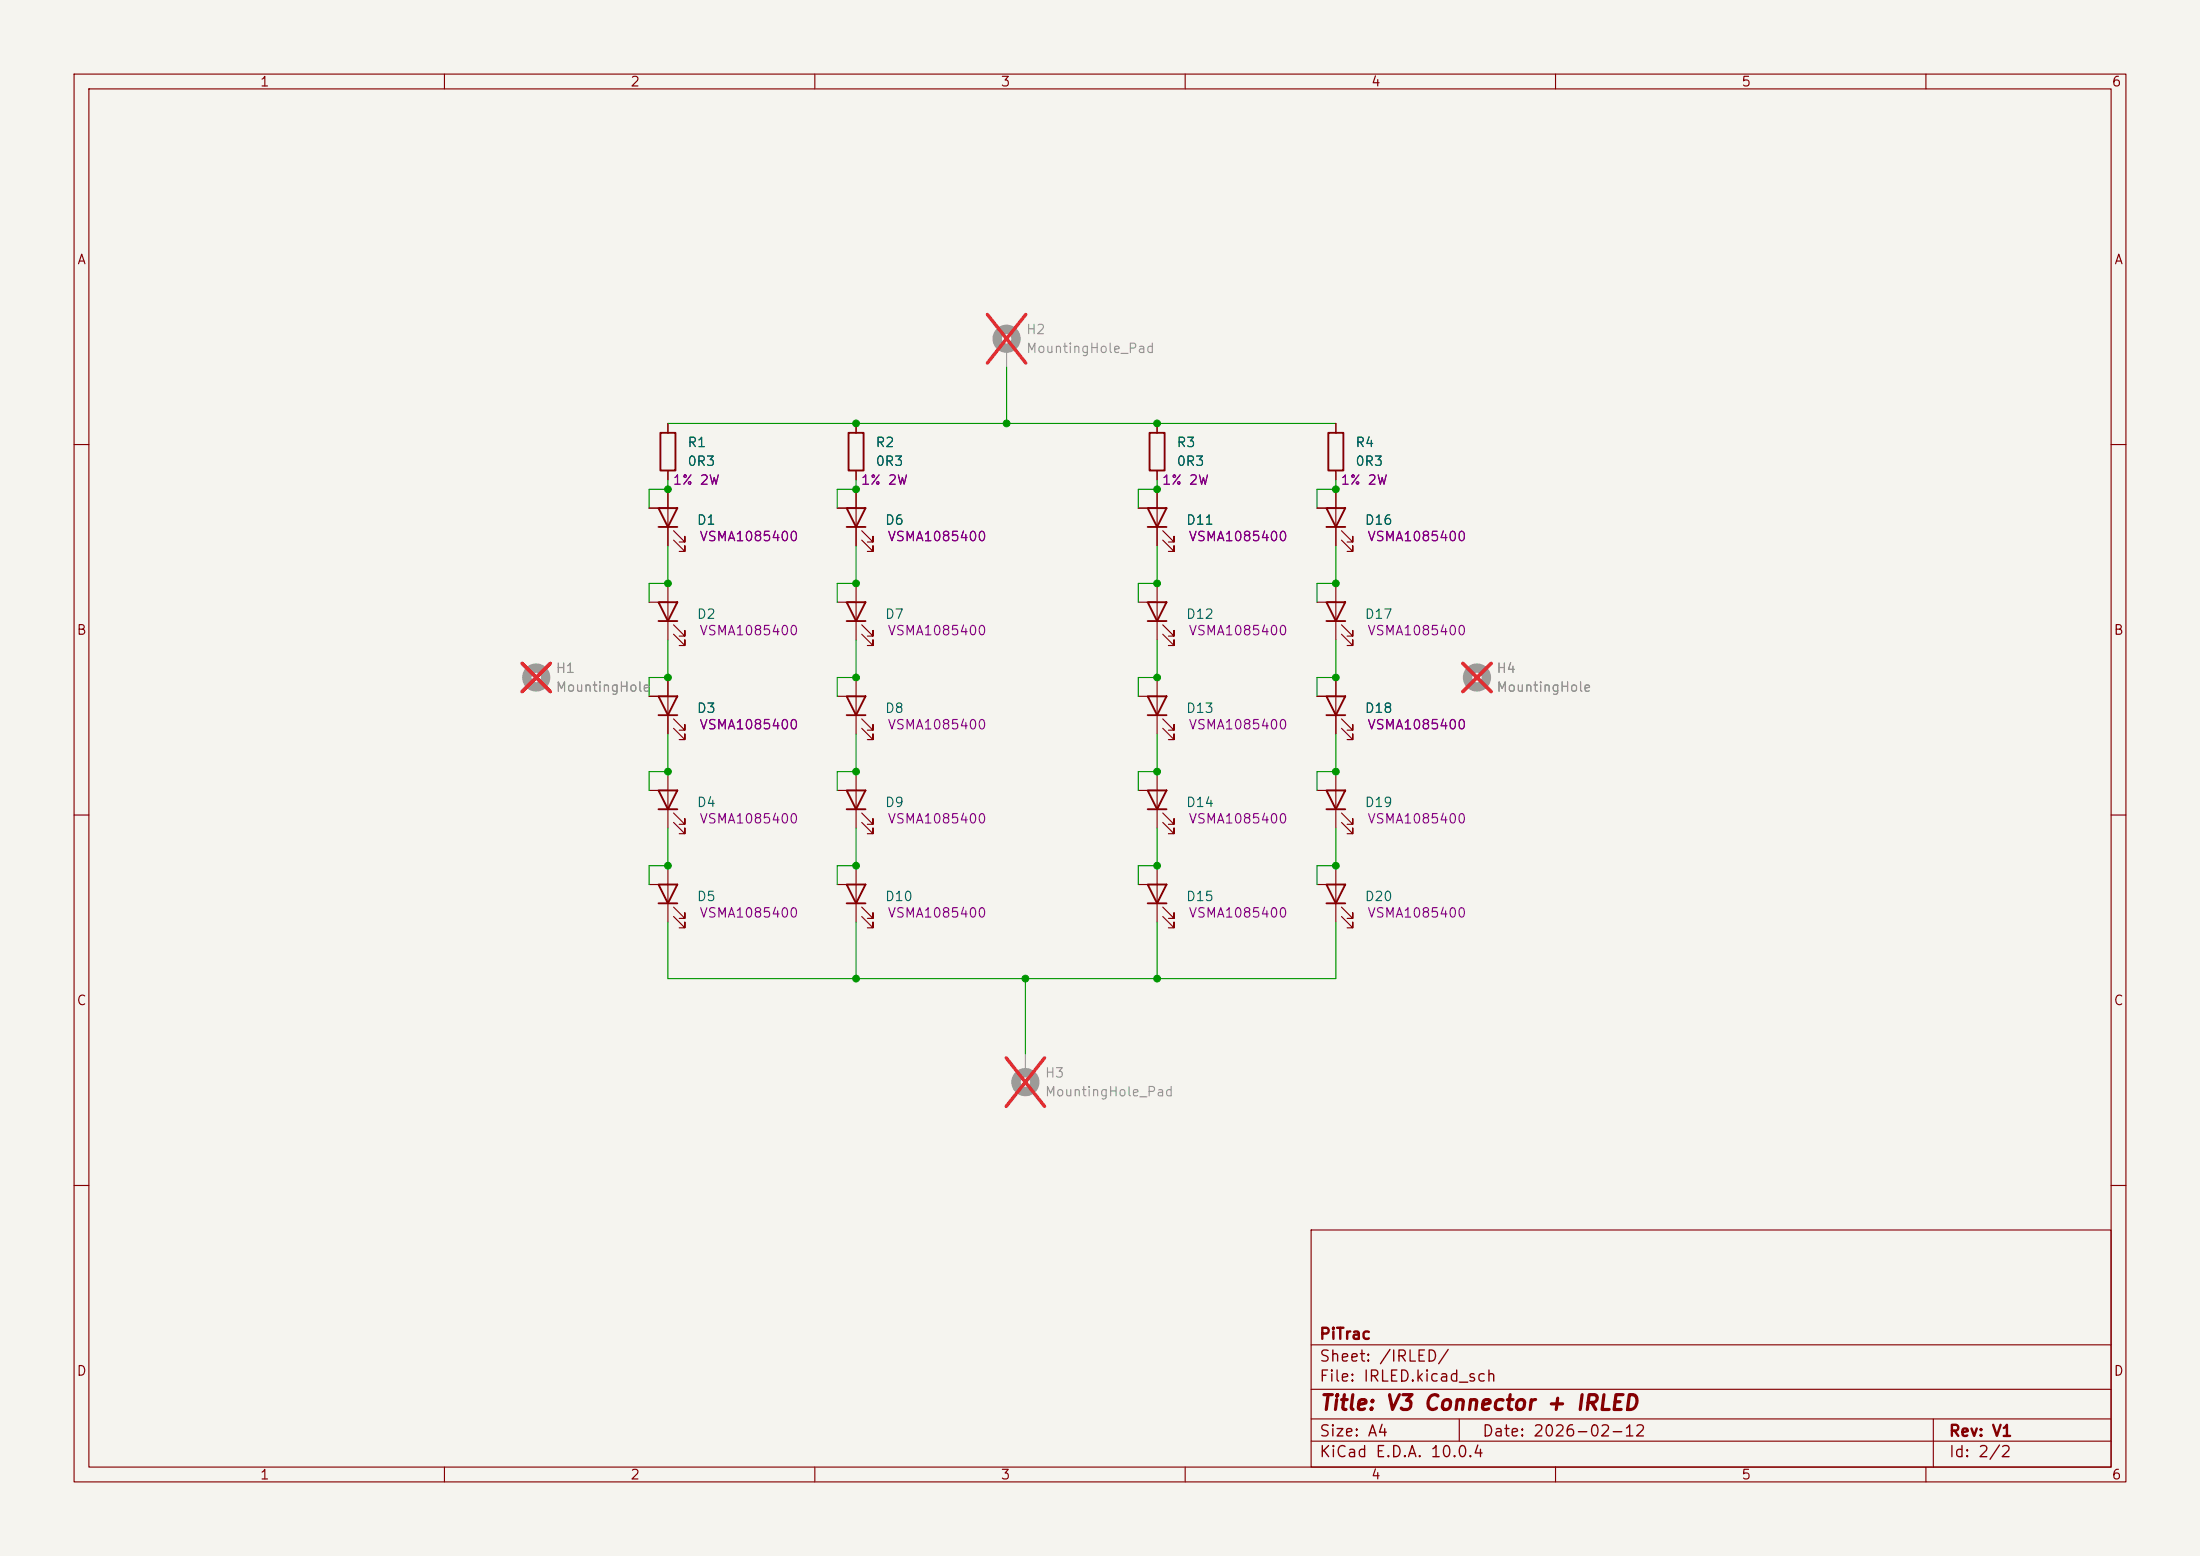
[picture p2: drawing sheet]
<svg xmlns="http://www.w3.org/2000/svg" width="297mm" height="210mm" viewBox="0 0 297 210" stroke-linecap="round" stroke-linejoin="round" font-family="sans-serif">
<path d="M0 0h297v210h-297z" fill="#f5f4ef" stroke="#f5f4ef" stroke-width=".14"/>
<g fill="none" stroke="#840000" stroke-width=".15">
<path d="M10 10h277v190h-277zM12 12h273v186h-273zM60 10v2M110 10v2M160 10v2M210 10v2M260 10v2M90.2 57.2v1.2M115.6 57.2v1.2M156.2 57.2v1.2M180.3 57.2v1.2M10 60h2"/>
<path d="M87.6 68.6h2.6M90.2 63.5v1.3M90.2 66v7.7M90.2 78.7v7.7M90.9 72.9l1.6 1.5v-.7v.7h-.8M90.9 71.6l1.6 1.6v-.8v.8h-.8M113 68.6h2.6M115.6 63.5v1.3M115.6 66v7.7M115.6 78.7v7.7M116.3 72.9l1.6 1.5v-.7v.7h-.8M116.3 71.6l1.6 1.6v-.8v.8h-.8"/>
<path d="M153.7 68.6h2.5M156.2 63.5v1.3M156.2 66v7.7M156.2 78.7v7.7M157 72.9l1.5 1.5v-.7v.7h-.8M157 71.6l1.5 1.6v-.8v.8h-.8M177.8 68.6h2.5M180.3 63.5v1.3M180.3 66v7.7M180.3 78.7v7.7M181.1 72.9l1.5 1.5v-.7v.7h-.7M181.1 71.6l1.5 1.6v-.8v.8h-.7"/>
<path d="M285 60h2M87.6 81.3h2.6M87.6 94h2.6M90.2 91.4v7.7M90.9 98.3l1.6 1.5v-.7v.7h-.8M90.9 97l1.6 1.6v-.8v.8h-.8M90.9 85.6l1.6 1.5v-.7v.7h-.8M90.9 84.3l1.6 1.6v-.8v.8h-.8M113 81.3h2.6M113 94h2.6M115.6 91.4v7.7M116.3 98.3l1.6 1.5v-.7v.7h-.8"/>
<path d="M116.3 97l1.6 1.6v-.8v.8h-.8M116.3 85.6l1.6 1.5v-.7v.7h-.8M116.3 84.3l1.6 1.6v-.8v.8h-.8M153.7 81.3h2.5M153.7 94h2.5M156.2 91.4v7.7M157 85.6l1.5 1.5v-.7v.7h-.8M157 84.3l1.5 1.6v-.8v.8h-.8M157 98.3l1.5 1.5v-.7v.7h-.8M157 97l1.5 1.6v-.8v.8h-.8M177.8 81.3h2.5M177.8 94h2.5"/>
<path d="M180.3 91.4v7.7M181.1 85.6l1.5 1.5v-.7v.7h-.7M181.1 84.3l1.5 1.6v-.8v.8h-.7M181.1 98.3l1.5 1.5v-.7v.7h-.7M181.1 97l1.5 1.6v-.8v.8h-.7M10 110h2M87.6 106.7h2.6M87.6 119.4h2.6M90.2 104.1v7.7M90.2 116.8v7.7M90.9 111l1.6 1.5v-.7v.7h-.8M90.9 109.7l1.6 1.6v-.8v.8h-.8"/>
<path d="M113 106.7h2.6M113 119.4h2.6M115.6 104.1v7.7M115.6 116.8v7.7M116.3 111l1.6 1.5v-.7v.7h-.8M116.3 109.7l1.6 1.6v-.8v.8h-.8M153.7 106.7h2.5M153.7 119.4h2.5M156.2 104.1v7.7M156.2 116.8v7.7M157 111l1.5 1.5v-.7v.7h-.8M157 109.7l1.5 1.6v-.8v.8h-.8"/>
<path d="M177.8 106.7h2.5M177.8 119.4h2.5M180.3 104.1v7.7M180.3 116.8v7.7M181.1 111l1.5 1.5v-.7v.7h-.7M181.1 109.7l1.5 1.6v-.8v.8h-.7M285 110h2M90.9 123.7l1.6 1.5v-.7v.7h-.8M90.9 122.4l1.6 1.6v-.8v.8h-.8M116.3 123.7l1.6 1.5v-.7v.7h-.8M116.3 122.4l1.6 1.6v-.8v.8h-.8M157 123.7l1.5 1.5v-.7v.7h-.8"/>
<path d="M157 122.4l1.5 1.6v-.8v.8h-.8M181.1 123.7l1.5 1.5v-.7v.7h-.7M181.1 122.4l1.5 1.6v-.8v.8h-.7M10 160h2M177 166h108v32h-108zM285 160h2M60 198v2M110 198v2M160 198v2M177 194.5h108M177 191.5h108M177 187.5h108"/>
<path d="M177 181.5h108M197 191.5v3M210 198v2M260 198v2M261 191.5v6.5"/>
</g>
<g fill="none" stroke="#840000" stroke-width=".25">
<path d="M89.2 58.4h2v5.1h-2zM114.6 58.4h2v5.1h-2zM155.2 58.4h2v5.1h-2zM179.3 58.4h2.1v5.1h-2.1zM88.9 68.6h2.5l-1.2 2.5zM88.9 71.1h2.5M114.3 68.6h2.5l-1.2 2.5zM114.3 71.1h2.5M154.9 68.6h2.6l-1.3 2.5zM154.9 71.1h2.6M179.1 68.6h2.5l-1.3 2.5zM179.1 71.1h2.5"/>
<path d="M88.9 94h2.5l-1.2 2.5zM88.9 81.3h2.5l-1.2 2.5zM88.9 83.8h2.5M88.9 96.5h2.5M114.3 94h2.5l-1.2 2.5zM114.3 81.3h2.5l-1.2 2.5zM114.3 83.8h2.5M114.3 96.5h2.5M154.9 81.3h2.6l-1.3 2.5zM154.9 94h2.6l-1.3 2.5zM154.9 83.8h2.6M154.9 96.5h2.6"/>
<path d="M179.1 81.3h2.5l-1.3 2.5zM179.1 94h2.5l-1.3 2.5zM179.1 83.8h2.5M179.1 96.5h2.5M88.9 106.7h2.5l-1.2 2.5zM88.9 119.4h2.5l-1.2 2.5zM88.9 109.2h2.5M114.3 119.4h2.5l-1.2 2.5zM114.3 106.7h2.5l-1.2 2.5zM114.3 109.2h2.5M154.9 106.7h2.6l-1.3 2.5zM154.9 119.4h2.6l-1.3 2.5z"/>
<path d="M154.9 109.2h2.6M179.1 106.7h2.5l-1.3 2.5zM179.1 119.4h2.5l-1.3 2.5zM179.1 109.2h2.5M88.9 121.9h2.5M114.3 121.9h2.5M154.9 121.9h2.6M179.1 121.9h2.5"/>
</g>
<g fill="none" stroke="#9c9b98" stroke-width="1.3">
<circle cx="135.9" cy="45.7" r="1.27"/>
<circle cx="72.4" cy="91.4" r="1.27"/>
<circle cx="199.4" cy="91.4" r="1.27"/>
<circle cx="138.4" cy="146" r="1.27"/>
</g>
<path d="M135.9 47v2.5M138.4 142.2v2.6" fill="none" stroke="#9c9b98" stroke-width=".15"/>
<path d="M133.3 42.4l5.2 6.6M138.5 42.4l-5.2 6.6M70.5 89.5l3.8 3.8M74.3 89.5l-3.8 3.8M197.5 89.5l3.8 3.8M201.3 89.5l-3.8 3.8M135.8 142.8l5.2 6.5M141 142.8l-5.2 6.5" fill="none" stroke="#e12e31" stroke-width=".46"/>
<g fill="none" stroke="#009600" stroke-width=".15">
<path d="M90.2 57.2h90.1M135.9 49.5v7.7M90.2 73.7v5h-2.6v2.6M90.2 64.8v1.2h-2.6v2.6M115.6 73.7v5h-2.6v2.6M115.6 64.8v1.2h-2.6v2.6M156.2 73.7v5h-2.5v2.6M156.2 64.8v1.2h-2.5v2.6M180.3 73.7v5h-2.5v2.6M180.3 64.8v1.2h-2.5v2.6M90.2 86.4v5h-2.6v2.6M90.2 99.1v5h-2.6v2.6"/>
<path d="M115.6 86.4v5h-2.6v2.6M115.6 99.1v5h-2.6v2.6M156.2 86.4v5h-2.5v2.6M156.2 99.1v5h-2.5v2.6M180.3 86.4v5h-2.5v2.6M180.3 99.1v5h-2.5v2.6M90.2 111.8v5h-2.6v2.6M115.6 111.8v5h-2.6v2.6M156.2 111.8v5h-2.5v2.6M180.3 111.8v5h-2.5v2.6M90.2 124.5v7.6h90.1v-7.6M115.6 124.5v7.6"/>
<path d="M138.4 132.1v10.1M156.2 124.5v7.6"/>
</g>
<g fill="#009600" stroke="#009600" stroke-width=".14">
<circle cx="115.6" cy="57.2" r=".46"/>
<circle cx="156.2" cy="78.7" r=".46"/>
<circle cx="180.3" cy="78.7" r=".46"/>
<circle cx="156.2" cy="66" r=".46"/>
<circle cx="156.2" cy="91.4" r=".46"/>
<circle cx="135.9" cy="57.2" r=".46"/>
<circle cx="156.2" cy="57.2" r=".46"/>
<circle cx="180.3" cy="66" r=".46"/>
<circle cx="90.2" cy="91.4" r=".46"/>
<circle cx="90.2" cy="104.1" r=".46"/>
<circle cx="115.6" cy="78.7" r=".46"/>
<circle cx="115.6" cy="66" r=".46"/>
<circle cx="90.2" cy="78.7" r=".46"/>
<circle cx="90.2" cy="66" r=".46"/>
<circle cx="115.6" cy="91.4" r=".46"/>
<circle cx="90.2" cy="116.8" r=".46"/>
<circle cx="115.6" cy="104.1" r=".46"/>
<circle cx="180.3" cy="104.1" r=".46"/>
<circle cx="180.3" cy="116.8" r=".46"/>
<circle cx="180.3" cy="91.4" r=".46"/>
<circle cx="115.6" cy="116.8" r=".46"/>
<circle cx="115.6" cy="132.1" r=".46"/>
<circle cx="138.4" cy="132.1" r=".46"/>
<circle cx="156.2" cy="132.1" r=".46"/>
<circle cx="156.2" cy="116.8" r=".46"/>
<circle cx="156.2" cy="104.1" r=".46"/>
</g>
<text font-size="2" fill="#840000" x="178" y="190.8">Title: V3 Connector + IRLED</text>
<g font-size="1.5" fill="#840000">
<text x="178" y="184.2">Sheet: /IRLED/</text>
<text x="178" y="181.2">PiTrac</text>
<text x="178" y="186.9">File: IRLED.kicad_sch</text>
<text x="178" y="197.1">KiCad E.D.A. 10.0.4</text>
<text x="178" y="194.3">Size: A4</text>
<text x="200" y="194.3">Date: 2026-02-12</text>
<text x="263" y="194.3">Rev: V1</text>
<text x="263" y="197.1">Id: 2/2</text>
</g>
<g font-size="1.3" fill="#840000">
<text x="35" y="12">1</text>
<text x="85" y="12">2</text>
<text x="135" y="12">3</text>
<text x="185" y="12">4</text>
<text x="235" y="12">5</text>
<text x="285" y="12">6</text>
<text x="10.3" y="36">A</text>
<text x="285.3" y="36">A</text>
<text x="10.3" y="86">B</text>
<text x="285.3" y="86">B</text>
<text x="10.3" y="136">C</text>
<text x="285.3" y="136">C</text>
<text x="10.3" y="186">D</text>
<text x="285.3" y="186">D</text>
<text x="35" y="200">1</text>
<text x="85" y="200">2</text>
<text x="135" y="200">3</text>
<text x="185" y="200">4</text>
<text x="235" y="200">5</text>
<text x="285" y="200">6</text>
</g>
<g font-size="1.3" fill="#939391">
<text x="138.4" y="45.4">H2</text>
<text x="138.4" y="48">MountingHole_Pad</text>
<text x="74.9" y="91.1">H1</text>
<text x="74.9" y="93.7">MountingHole</text>
<text x="201.9" y="91.1">H4</text>
<text x="201.9" y="93.7">MountingHole</text>
<text x="141" y="145.8">H3</text>
<text x="141" y="148.3">MountingHole_Pad</text>
</g>
<g font-size="1.3" fill="#840084">
<text x="90.7" y="65.7">1% 2W</text>
<text x="116.1" y="65.7">1% 2W</text>
<text x="156.8" y="65.7">1% 2W</text>
<text x="180.9" y="65.7">1% 2W</text>
<text x="94.3" y="73.4">VSMA1085400</text>
<text x="119.7" y="73.4">VSMA1085400</text>
<text x="160.4" y="73.4">VSMA1085400</text>
<text x="184.5" y="73.4">VSMA1085400</text>
<text x="94.3" y="86.1">VSMA1085400</text>
<text x="119.7" y="86.1">VSMA1085400</text>
<text x="160.4" y="86.1">VSMA1085400</text>
<text x="184.5" y="86.1">VSMA1085400</text>
<text x="94.3" y="98.8">VSMA1085400</text>
<text x="119.7" y="98.8">VSMA1085400</text>
<text x="160.4" y="98.8">VSMA1085400</text>
<text x="184.5" y="98.8">VSMA1085400</text>
<text x="94.3" y="111.5">VSMA1085400</text>
<text x="119.7" y="111.5">VSMA1085400</text>
<text x="160.4" y="111.5">VSMA1085400</text>
<text x="184.5" y="111.5">VSMA1085400</text>
<text x="94.3" y="124.2">VSMA1085400</text>
<text x="119.7" y="124.2">VSMA1085400</text>
<text x="160.4" y="124.2">VSMA1085400</text>
<text x="184.5" y="124.2">VSMA1085400</text>
</g>
<g font-size="1.3" fill="#006464">
<text x="92.7" y="60.7">R1</text>
<text x="92.7" y="63.2">0R3</text>
<text x="118.1" y="60.7">R2</text>
<text x="118.1" y="63.2">0R3</text>
<text x="158.8" y="60.7">R3</text>
<text x="158.8" y="63.2">0R3</text>
<text x="182.9" y="60.7">R4</text>
<text x="182.9" y="63.2">0R3</text>
<text x="94" y="71.1">D1</text>
<text x="119.4" y="71.1">D6</text>
<text x="160" y="71.1">D11</text>
<text x="184.2" y="71.1">D16</text>
<text x="94" y="83.8">D2</text>
<text x="119.4" y="83.8">D7</text>
<text x="160" y="83.8">D12</text>
<text x="184.2" y="83.8">D17</text>
<text x="94" y="96.5">D3</text>
<text x="119.4" y="96.5">D8</text>
<text x="160" y="96.5">D13</text>
<text x="184.2" y="96.5">D18</text>
<text x="94" y="109.2">D4</text>
<text x="119.4" y="109.2">D9</text>
<text x="160" y="109.2">D14</text>
<text x="184.2" y="109.2">D19</text>
<text x="94" y="121.9">D5</text>
<text x="119.4" y="121.9">D10</text>
<text x="160" y="121.9">D15</text>
<text x="184.2" y="121.9">D20</text>
</g>
</svg>
